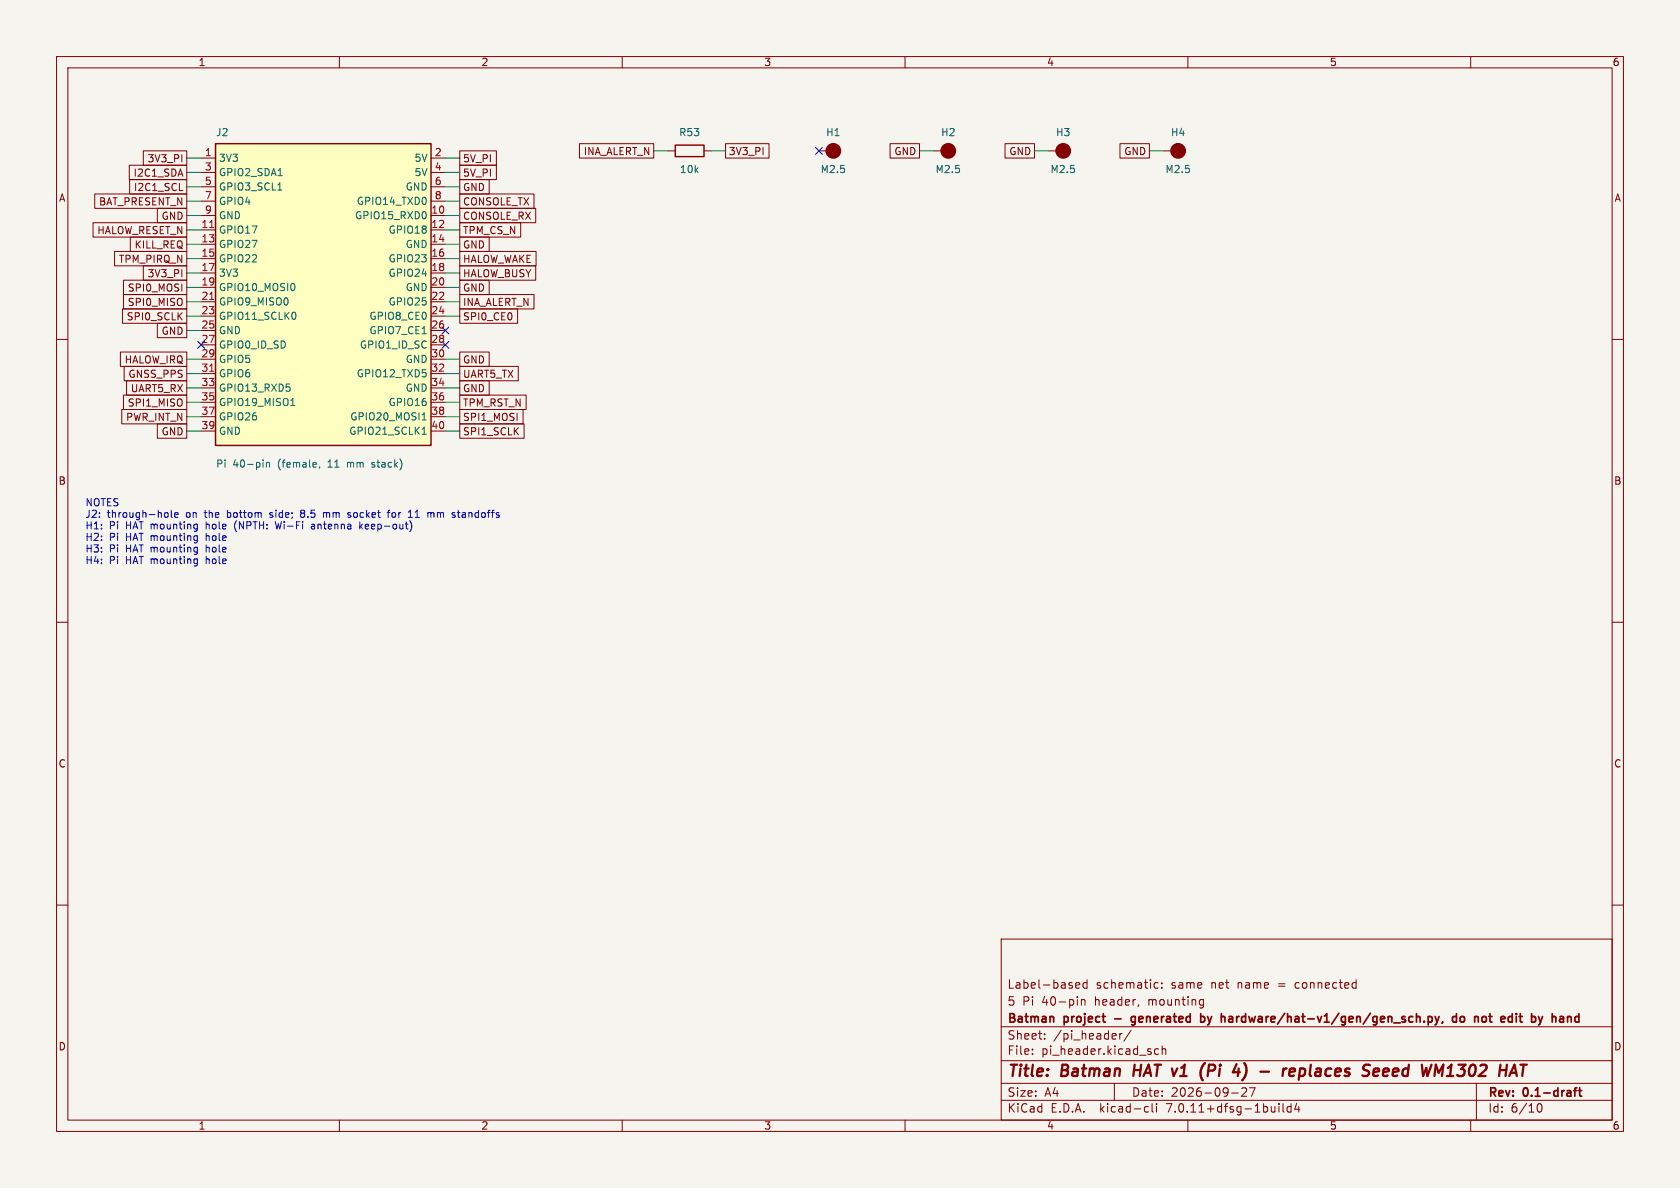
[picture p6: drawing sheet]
(kicad_sch (version 20230121) (generator eeschema)
 (paper "A4")
 (title_block (title "Batman HAT v1 (Pi 4) - replaces Seeed WM1302 HAT") (date "2026-09-27") (rev "0.1-draft") (company "Batman project - generated by hardware/hat-v1/gen/gen_sch.py, do not edit by hand") (comment 1 "5 Pi 40-pin header, mounting") (comment 2 "Label-based schematic: same net name = connected"))
 (lib_symbols
(symbol "batman:MH" (pin_numbers hide) (pin_names (offset 0) hide) (in_bom yes) (on_board yes)
(property "Reference" "H" (at 0 2.032 0) (effects (font (size 1.27 1.27))))
(property "Value" "MH" (at 0 -2.54 0) (effects (font (size 1.27 1.27))))
(property "Footprint" "" (at 0 0 0) (effects (font (size 1.27 1.27)) hide))
(property "Datasheet" "" (at 0 0 0) (effects (font (size 1.27 1.27)) hide))
(symbol "MH_0_1" (circle (center 0 0) (radius 1.27) (stroke (width 0.254) (type default)) (fill (type outline))))
(symbol "MH_1_1" (pin passive line (at -2.54 0 0) (length 1.27) (name "~" (effects (font (size 1.27 1.27)))) (number "1" (effects (font (size 1.27 1.27)))))))
(symbol "batman:PI_GPIO40" (pin_names (offset 0.508)) (in_bom yes) (on_board yes)
(property "Reference" "U" (at -19.05 27.94 0) (effects (font (size 1.27 1.27))))
(property "Value" "PI_GPIO40" (at -19.05 -27.94 0) (effects (font (size 1.27 1.27))))
(property "Footprint" "" (at 0 0 0) (effects (font (size 1.27 1.27)) hide))
(property "Datasheet" "" (at 0 0 0) (effects (font (size 1.27 1.27)) hide))
(symbol "PI_GPIO40_0_1" (rectangle (start -19.05 26.67) (end 19.05 -26.67) (stroke (width 0.254) (type default)) (fill (type background))))
(symbol "PI_GPIO40_1_1" (pin passive line (at -21.59 24.13 0) (length 2.54) (name "3V3" (effects (font (size 1.27 1.27)))) (number "1" (effects (font (size 1.27 1.27))))) (pin bidirectional line (at -21.59 21.59 0) (length 2.54) (name "GPIO2 SDA1" (effects (font (size 1.27 1.27)))) (number "3" (effects (font (size 1.27 1.27))))) (pin bidirectional line (at -21.59 19.05 0) (length 2.54) (name "GPIO3 SCL1" (effects (font (size 1.27 1.27)))) (number "5" (effects (font (size 1.27 1.27))))) (pin bidirectional line (at -21.59 16.51 0) (length 2.54) (name "GPIO4" (effects (font (size 1.27 1.27)))) (number "7" (effects (font (size 1.27 1.27))))) (pin power_in line (at -21.59 13.97 0) (length 2.54) (name "GND" (effects (font (size 1.27 1.27)))) (number "9" (effects (font (size 1.27 1.27))))) (pin bidirectional line (at -21.59 11.43 0) (length 2.54) (name "GPIO17" (effects (font (size 1.27 1.27)))) (number "11" (effects (font (size 1.27 1.27))))) (pin bidirectional line (at -21.59 8.89 0) (length 2.54) (name "GPIO27" (effects (font (size 1.27 1.27)))) (number "13" (effects (font (size 1.27 1.27))))) (pin bidirectional line (at -21.59 6.35 0) (length 2.54) (name "GPIO22" (effects (font (size 1.27 1.27)))) (number "15" (effects (font (size 1.27 1.27))))) (pin passive line (at -21.59 3.81 0) (length 2.54) (name "3V3" (effects (font (size 1.27 1.27)))) (number "17" (effects (font (size 1.27 1.27))))) (pin bidirectional line (at -21.59 1.27 0) (length 2.54) (name "GPIO10 MOSI0" (effects (font (size 1.27 1.27)))) (number "19" (effects (font (size 1.27 1.27))))) (pin bidirectional line (at -21.59 -1.27 0) (length 2.54) (name "GPIO9 MISO0" (effects (font (size 1.27 1.27)))) (number "21" (effects (font (size 1.27 1.27))))) (pin bidirectional line (at -21.59 -3.81 0) (length 2.54) (name "GPIO11 SCLK0" (effects (font (size 1.27 1.27)))) (number "23" (effects (font (size 1.27 1.27))))) (pin power_in line (at -21.59 -6.35 0) (length 2.54) (name "GND" (effects (font (size 1.27 1.27)))) (number "25" (effects (font (size 1.27 1.27))))) (pin bidirectional line (at -21.59 -8.89 0) (length 2.54) (name "GPIO0 ID_SD" (effects (font (size 1.27 1.27)))) (number "27" (effects (font (size 1.27 1.27))))) (pin bidirectional line (at -21.59 -11.43 0) (length 2.54) (name "GPIO5" (effects (font (size 1.27 1.27)))) (number "29" (effects (font (size 1.27 1.27))))) (pin bidirectional line (at -21.59 -13.97 0) (length 2.54) (name "GPIO6" (effects (font (size 1.27 1.27)))) (number "31" (effects (font (size 1.27 1.27))))) (pin bidirectional line (at -21.59 -16.51 0) (length 2.54) (name "GPIO13 RXD5" (effects (font (size 1.27 1.27)))) (number "33" (effects (font (size 1.27 1.27))))) (pin bidirectional line (at -21.59 -19.05 0) (length 2.54) (name "GPIO19 MISO1" (effects (font (size 1.27 1.27)))) (number "35" (effects (font (size 1.27 1.27))))) (pin bidirectional line (at -21.59 -21.59 0) (length 2.54) (name "GPIO26" (effects (font (size 1.27 1.27)))) (number "37" (effects (font (size 1.27 1.27))))) (pin power_in line (at -21.59 -24.13 0) (length 2.54) (name "GND" (effects (font (size 1.27 1.27)))) (number "39" (effects (font (size 1.27 1.27))))) (pin passive line (at 21.59 24.13 180) (length 2.54) (name "5V" (effects (font (size 1.27 1.27)))) (number "2" (effects (font (size 1.27 1.27))))) (pin passive line (at 21.59 21.59 180) (length 2.54) (name "5V" (effects (font (size 1.27 1.27)))) (number "4" (effects (font (size 1.27 1.27))))) (pin power_in line (at 21.59 19.05 180) (length 2.54) (name "GND" (effects (font (size 1.27 1.27)))) (number "6" (effects (font (size 1.27 1.27))))) (pin bidirectional line (at 21.59 16.51 180) (length 2.54) (name "GPIO14 TXD0" (effects (font (size 1.27 1.27)))) (number "8" (effects (font (size 1.27 1.27))))) (pin bidirectional line (at 21.59 13.97 180) (length 2.54) (name "GPIO15 RXD0" (effects (font (size 1.27 1.27)))) (number "10" (effects (font (size 1.27 1.27))))) (pin bidirectional line (at 21.59 11.43 180) (length 2.54) (name "GPIO18" (effects (font (size 1.27 1.27)))) (number "12" (effects (font (size 1.27 1.27))))) (pin power_in line (at 21.59 8.89 180) (length 2.54) (name "GND" (effects (font (size 1.27 1.27)))) (number "14" (effects (font (size 1.27 1.27))))) (pin bidirectional line (at 21.59 6.35 180) (length 2.54) (name "GPIO23" (effects (font (size 1.27 1.27)))) (number "16" (effects (font (size 1.27 1.27))))) (pin bidirectional line (at 21.59 3.81 180) (length 2.54) (name "GPIO24" (effects (font (size 1.27 1.27)))) (number "18" (effects (font (size 1.27 1.27))))) (pin power_in line (at 21.59 1.27 180) (length 2.54) (name "GND" (effects (font (size 1.27 1.27)))) (number "20" (effects (font (size 1.27 1.27))))) (pin bidirectional line (at 21.59 -1.27 180) (length 2.54) (name "GPIO25" (effects (font (size 1.27 1.27)))) (number "22" (effects (font (size 1.27 1.27))))) (pin bidirectional line (at 21.59 -3.81 180) (length 2.54) (name "GPIO8 CE0" (effects (font (size 1.27 1.27)))) (number "24" (effects (font (size 1.27 1.27))))) (pin bidirectional line (at 21.59 -6.35 180) (length 2.54) (name "GPIO7 CE1" (effects (font (size 1.27 1.27)))) (number "26" (effects (font (size 1.27 1.27))))) (pin bidirectional line (at 21.59 -8.89 180) (length 2.54) (name "GPIO1 ID_SC" (effects (font (size 1.27 1.27)))) (number "28" (effects (font (size 1.27 1.27))))) (pin power_in line (at 21.59 -11.43 180) (length 2.54) (name "GND" (effects (font (size 1.27 1.27)))) (number "30" (effects (font (size 1.27 1.27))))) (pin bidirectional line (at 21.59 -13.97 180) (length 2.54) (name "GPIO12 TXD5" (effects (font (size 1.27 1.27)))) (number "32" (effects (font (size 1.27 1.27))))) (pin power_in line (at 21.59 -16.51 180) (length 2.54) (name "GND" (effects (font (size 1.27 1.27)))) (number "34" (effects (font (size 1.27 1.27))))) (pin bidirectional line (at 21.59 -19.05 180) (length 2.54) (name "GPIO16" (effects (font (size 1.27 1.27)))) (number "36" (effects (font (size 1.27 1.27))))) (pin bidirectional line (at 21.59 -21.59 180) (length 2.54) (name "GPIO20 MOSI1" (effects (font (size 1.27 1.27)))) (number "38" (effects (font (size 1.27 1.27))))) (pin bidirectional line (at 21.59 -24.13 180) (length 2.54) (name "GPIO21 SCLK1" (effects (font (size 1.27 1.27)))) (number "40" (effects (font (size 1.27 1.27)))))))
(symbol "batman:R" (pin_numbers hide) (pin_names (offset 0) hide) (in_bom yes) (on_board yes)
(property "Reference" "R" (at 0 2.54 0) (effects (font (size 1.27 1.27))))
(property "Value" "R" (at 0 -2.54 0) (effects (font (size 1.27 1.27))))
(property "Footprint" "" (at 0 0 0) (effects (font (size 1.27 1.27)) hide))
(property "Datasheet" "" (at 0 0 0) (effects (font (size 1.27 1.27)) hide))
(symbol "R_0_1" (rectangle (start -2.54 1.016) (end 2.54 -1.016) (stroke (width 0.254) (type default)) (fill (type none))))
(symbol "R_1_1" (pin passive line (at -3.81 0 0) (length 1.27) (name "~" (effects (font (size 1.27 1.27)))) (number "1" (effects (font (size 1.27 1.27))))) (pin passive line (at 3.81 0 180) (length 1.27) (name "~" (effects (font (size 1.27 1.27)))) (number "2" (effects (font (size 1.27 1.27))))))))
 (symbol (lib_id "batman:PI_GPIO40") (at 57.15 52.07 0) (unit 1) (in_bom yes) (on_board yes) (dnp no)
  (property "Reference" "J2" (at 38.1 24.13 0) (effects (font (size 1.27 1.27)) (justify left bottom)))
  (property "Value" "Pi 40-pin (female, 11 mm stack)" (at 38.1 81.28 0) (effects (font (size 1.27 1.27)) (justify left top)))
  (property "Footprint" "Connector_PinSocket_2.54mm:PinSocket_2x20_P2.54mm_Vertical" (at 57.15 52.07 0) (effects (font (size 1.27 1.27)) hide))
  (property "Datasheet" "" (at 57.15 52.07 0) (effects (font (size 1.27 1.27)) hide))
  (property "MPN" "" (at 57.15 52.07 0) (effects (font (size 1.27 1.27)) hide))
  (property "Manufacturer" "" (at 57.15 52.07 0) (effects (font (size 1.27 1.27)) hide))
  (property "Tier" "C" (at 57.15 52.07 0) (effects (font (size 1.27 1.27)) hide))
  (property "LCSC" "" (at 57.15 52.07 0) (effects (font (size 1.27 1.27)) hide))
  (property "Note" "through-hole on the bottom side; 8.5 mm socket for 11 mm standoffs" (at 57.15 52.07 0) (effects (font (size 1.27 1.27)) hide)) (pin "1") (pin "3") (pin "5") (pin "7") (pin "9") (pin "11") (pin "13") (pin "15") (pin "17") (pin "19") (pin "21") (pin "23") (pin "25") (pin "27") (pin "29") (pin "31") (pin "33") (pin "35") (pin "37") (pin "39") (pin "2") (pin "4") (pin "6") (pin "8") (pin "10") (pin "12") (pin "14") (pin "16") (pin "18") (pin "20") (pin "22") (pin "24") (pin "26") (pin "28") (pin "30") (pin "32") (pin "34") (pin "36") (pin "38") (pin "40"))
 (wire (pts (xy 35.56 27.94) (xy 33.02 27.94)) (stroke (width 0) (type default)))
 (global_label "3V3_PI" (shape passive) (at 33.02 27.94 180) (fields_autoplaced) (effects (font (size 1.27 1.27)) (justify right))
  (property "Intersheetrefs" "${INTERSHEET_REFS}" (at 33.02 27.94 0) (effects (font (size 1.27 1.27)) hide)))
 (wire (pts (xy 35.56 30.48) (xy 33.02 30.48)) (stroke (width 0) (type default)))
 (global_label "I2C1_SDA" (shape passive) (at 33.02 30.48 180) (fields_autoplaced) (effects (font (size 1.27 1.27)) (justify right))
  (property "Intersheetrefs" "${INTERSHEET_REFS}" (at 33.02 30.48 0) (effects (font (size 1.27 1.27)) hide)))
 (wire (pts (xy 35.56 33.02) (xy 33.02 33.02)) (stroke (width 0) (type default)))
 (global_label "I2C1_SCL" (shape passive) (at 33.02 33.02 180) (fields_autoplaced) (effects (font (size 1.27 1.27)) (justify right))
  (property "Intersheetrefs" "${INTERSHEET_REFS}" (at 33.02 33.02 0) (effects (font (size 1.27 1.27)) hide)))
 (wire (pts (xy 35.56 35.56) (xy 33.02 35.56)) (stroke (width 0) (type default)))
 (global_label "BAT_PRESENT_N" (shape passive) (at 33.02 35.56 180) (fields_autoplaced) (effects (font (size 1.27 1.27)) (justify right))
  (property "Intersheetrefs" "${INTERSHEET_REFS}" (at 33.02 35.56 0) (effects (font (size 1.27 1.27)) hide)))
 (wire (pts (xy 35.56 38.1) (xy 33.02 38.1)) (stroke (width 0) (type default)))
 (global_label "GND" (shape passive) (at 33.02 38.1 180) (fields_autoplaced) (effects (font (size 1.27 1.27)) (justify right))
  (property "Intersheetrefs" "${INTERSHEET_REFS}" (at 33.02 38.1 0) (effects (font (size 1.27 1.27)) hide)))
 (wire (pts (xy 35.56 40.64) (xy 33.02 40.64)) (stroke (width 0) (type default)))
 (global_label "HALOW_RESET_N" (shape passive) (at 33.02 40.64 180) (fields_autoplaced) (effects (font (size 1.27 1.27)) (justify right))
  (property "Intersheetrefs" "${INTERSHEET_REFS}" (at 33.02 40.64 0) (effects (font (size 1.27 1.27)) hide)))
 (wire (pts (xy 35.56 43.18) (xy 33.02 43.18)) (stroke (width 0) (type default)))
 (global_label "KILL_REQ" (shape passive) (at 33.02 43.18 180) (fields_autoplaced) (effects (font (size 1.27 1.27)) (justify right))
  (property "Intersheetrefs" "${INTERSHEET_REFS}" (at 33.02 43.18 0) (effects (font (size 1.27 1.27)) hide)))
 (wire (pts (xy 35.56 45.72) (xy 33.02 45.72)) (stroke (width 0) (type default)))
 (global_label "TPM_PIRQ_N" (shape passive) (at 33.02 45.72 180) (fields_autoplaced) (effects (font (size 1.27 1.27)) (justify right))
  (property "Intersheetrefs" "${INTERSHEET_REFS}" (at 33.02 45.72 0) (effects (font (size 1.27 1.27)) hide)))
 (wire (pts (xy 35.56 48.26) (xy 33.02 48.26)) (stroke (width 0) (type default)))
 (global_label "3V3_PI" (shape passive) (at 33.02 48.26 180) (fields_autoplaced) (effects (font (size 1.27 1.27)) (justify right))
  (property "Intersheetrefs" "${INTERSHEET_REFS}" (at 33.02 48.26 0) (effects (font (size 1.27 1.27)) hide)))
 (wire (pts (xy 35.56 50.8) (xy 33.02 50.8)) (stroke (width 0) (type default)))
 (global_label "SPI0_MOSI" (shape passive) (at 33.02 50.8 180) (fields_autoplaced) (effects (font (size 1.27 1.27)) (justify right))
  (property "Intersheetrefs" "${INTERSHEET_REFS}" (at 33.02 50.8 0) (effects (font (size 1.27 1.27)) hide)))
 (wire (pts (xy 35.56 53.34) (xy 33.02 53.34)) (stroke (width 0) (type default)))
 (global_label "SPI0_MISO" (shape passive) (at 33.02 53.34 180) (fields_autoplaced) (effects (font (size 1.27 1.27)) (justify right))
  (property "Intersheetrefs" "${INTERSHEET_REFS}" (at 33.02 53.34 0) (effects (font (size 1.27 1.27)) hide)))
 (wire (pts (xy 35.56 55.88) (xy 33.02 55.88)) (stroke (width 0) (type default)))
 (global_label "SPI0_SCLK" (shape passive) (at 33.02 55.88 180) (fields_autoplaced) (effects (font (size 1.27 1.27)) (justify right))
  (property "Intersheetrefs" "${INTERSHEET_REFS}" (at 33.02 55.88 0) (effects (font (size 1.27 1.27)) hide)))
 (wire (pts (xy 35.56 58.42) (xy 33.02 58.42)) (stroke (width 0) (type default)))
 (global_label "GND" (shape passive) (at 33.02 58.42 180) (fields_autoplaced) (effects (font (size 1.27 1.27)) (justify right))
  (property "Intersheetrefs" "${INTERSHEET_REFS}" (at 33.02 58.42 0) (effects (font (size 1.27 1.27)) hide)))
 (no_connect (at 35.56 60.96))
 (wire (pts (xy 35.56 63.5) (xy 33.02 63.5)) (stroke (width 0) (type default)))
 (global_label "HALOW_IRQ" (shape passive) (at 33.02 63.5 180) (fields_autoplaced) (effects (font (size 1.27 1.27)) (justify right))
  (property "Intersheetrefs" "${INTERSHEET_REFS}" (at 33.02 63.5 0) (effects (font (size 1.27 1.27)) hide)))
 (wire (pts (xy 35.56 66.04) (xy 33.02 66.04)) (stroke (width 0) (type default)))
 (global_label "GNSS_PPS" (shape passive) (at 33.02 66.04 180) (fields_autoplaced) (effects (font (size 1.27 1.27)) (justify right))
  (property "Intersheetrefs" "${INTERSHEET_REFS}" (at 33.02 66.04 0) (effects (font (size 1.27 1.27)) hide)))
 (wire (pts (xy 35.56 68.58) (xy 33.02 68.58)) (stroke (width 0) (type default)))
 (global_label "UART5_RX" (shape passive) (at 33.02 68.58 180) (fields_autoplaced) (effects (font (size 1.27 1.27)) (justify right))
  (property "Intersheetrefs" "${INTERSHEET_REFS}" (at 33.02 68.58 0) (effects (font (size 1.27 1.27)) hide)))
 (wire (pts (xy 35.56 71.12) (xy 33.02 71.12)) (stroke (width 0) (type default)))
 (global_label "SPI1_MISO" (shape passive) (at 33.02 71.12 180) (fields_autoplaced) (effects (font (size 1.27 1.27)) (justify right))
  (property "Intersheetrefs" "${INTERSHEET_REFS}" (at 33.02 71.12 0) (effects (font (size 1.27 1.27)) hide)))
 (wire (pts (xy 35.56 73.66) (xy 33.02 73.66)) (stroke (width 0) (type default)))
 (global_label "PWR_INT_N" (shape passive) (at 33.02 73.66 180) (fields_autoplaced) (effects (font (size 1.27 1.27)) (justify right))
  (property "Intersheetrefs" "${INTERSHEET_REFS}" (at 33.02 73.66 0) (effects (font (size 1.27 1.27)) hide)))
 (wire (pts (xy 35.56 76.2) (xy 33.02 76.2)) (stroke (width 0) (type default)))
 (global_label "GND" (shape passive) (at 33.02 76.2 180) (fields_autoplaced) (effects (font (size 1.27 1.27)) (justify right))
  (property "Intersheetrefs" "${INTERSHEET_REFS}" (at 33.02 76.2 0) (effects (font (size 1.27 1.27)) hide)))
 (wire (pts (xy 78.74 27.94) (xy 81.28 27.94)) (stroke (width 0) (type default)))
 (global_label "5V_PI" (shape passive) (at 81.28 27.94 0) (fields_autoplaced) (effects (font (size 1.27 1.27)) (justify left))
  (property "Intersheetrefs" "${INTERSHEET_REFS}" (at 81.28 27.94 0) (effects (font (size 1.27 1.27)) hide)))
 (wire (pts (xy 78.74 30.48) (xy 81.28 30.48)) (stroke (width 0) (type default)))
 (global_label "5V_PI" (shape passive) (at 81.28 30.48 0) (fields_autoplaced) (effects (font (size 1.27 1.27)) (justify left))
  (property "Intersheetrefs" "${INTERSHEET_REFS}" (at 81.28 30.48 0) (effects (font (size 1.27 1.27)) hide)))
 (wire (pts (xy 78.74 33.02) (xy 81.28 33.02)) (stroke (width 0) (type default)))
 (global_label "GND" (shape passive) (at 81.28 33.02 0) (fields_autoplaced) (effects (font (size 1.27 1.27)) (justify left))
  (property "Intersheetrefs" "${INTERSHEET_REFS}" (at 81.28 33.02 0) (effects (font (size 1.27 1.27)) hide)))
 (wire (pts (xy 78.74 35.56) (xy 81.28 35.56)) (stroke (width 0) (type default)))
 (global_label "CONSOLE_TX" (shape passive) (at 81.28 35.56 0) (fields_autoplaced) (effects (font (size 1.27 1.27)) (justify left))
  (property "Intersheetrefs" "${INTERSHEET_REFS}" (at 81.28 35.56 0) (effects (font (size 1.27 1.27)) hide)))
 (wire (pts (xy 78.74 38.1) (xy 81.28 38.1)) (stroke (width 0) (type default)))
 (global_label "CONSOLE_RX" (shape passive) (at 81.28 38.1 0) (fields_autoplaced) (effects (font (size 1.27 1.27)) (justify left))
  (property "Intersheetrefs" "${INTERSHEET_REFS}" (at 81.28 38.1 0) (effects (font (size 1.27 1.27)) hide)))
 (wire (pts (xy 78.74 40.64) (xy 81.28 40.64)) (stroke (width 0) (type default)))
 (global_label "TPM_CS_N" (shape passive) (at 81.28 40.64 0) (fields_autoplaced) (effects (font (size 1.27 1.27)) (justify left))
  (property "Intersheetrefs" "${INTERSHEET_REFS}" (at 81.28 40.64 0) (effects (font (size 1.27 1.27)) hide)))
 (wire (pts (xy 78.74 43.18) (xy 81.28 43.18)) (stroke (width 0) (type default)))
 (global_label "GND" (shape passive) (at 81.28 43.18 0) (fields_autoplaced) (effects (font (size 1.27 1.27)) (justify left))
  (property "Intersheetrefs" "${INTERSHEET_REFS}" (at 81.28 43.18 0) (effects (font (size 1.27 1.27)) hide)))
 (wire (pts (xy 78.74 45.72) (xy 81.28 45.72)) (stroke (width 0) (type default)))
 (global_label "HALOW_WAKE" (shape passive) (at 81.28 45.72 0) (fields_autoplaced) (effects (font (size 1.27 1.27)) (justify left))
  (property "Intersheetrefs" "${INTERSHEET_REFS}" (at 81.28 45.72 0) (effects (font (size 1.27 1.27)) hide)))
 (wire (pts (xy 78.74 48.26) (xy 81.28 48.26)) (stroke (width 0) (type default)))
 (global_label "HALOW_BUSY" (shape passive) (at 81.28 48.26 0) (fields_autoplaced) (effects (font (size 1.27 1.27)) (justify left))
  (property "Intersheetrefs" "${INTERSHEET_REFS}" (at 81.28 48.26 0) (effects (font (size 1.27 1.27)) hide)))
 (wire (pts (xy 78.74 50.8) (xy 81.28 50.8)) (stroke (width 0) (type default)))
 (global_label "GND" (shape passive) (at 81.28 50.8 0) (fields_autoplaced) (effects (font (size 1.27 1.27)) (justify left))
  (property "Intersheetrefs" "${INTERSHEET_REFS}" (at 81.28 50.8 0) (effects (font (size 1.27 1.27)) hide)))
 (wire (pts (xy 78.74 53.34) (xy 81.28 53.34)) (stroke (width 0) (type default)))
 (global_label "INA_ALERT_N" (shape passive) (at 81.28 53.34 0) (fields_autoplaced) (effects (font (size 1.27 1.27)) (justify left))
  (property "Intersheetrefs" "${INTERSHEET_REFS}" (at 81.28 53.34 0) (effects (font (size 1.27 1.27)) hide)))
 (wire (pts (xy 78.74 55.88) (xy 81.28 55.88)) (stroke (width 0) (type default)))
 (global_label "SPI0_CE0" (shape passive) (at 81.28 55.88 0) (fields_autoplaced) (effects (font (size 1.27 1.27)) (justify left))
  (property "Intersheetrefs" "${INTERSHEET_REFS}" (at 81.28 55.88 0) (effects (font (size 1.27 1.27)) hide)))
 (no_connect (at 78.74 58.42))
 (no_connect (at 78.74 60.96))
 (wire (pts (xy 78.74 63.5) (xy 81.28 63.5)) (stroke (width 0) (type default)))
 (global_label "GND" (shape passive) (at 81.28 63.5 0) (fields_autoplaced) (effects (font (size 1.27 1.27)) (justify left))
  (property "Intersheetrefs" "${INTERSHEET_REFS}" (at 81.28 63.5 0) (effects (font (size 1.27 1.27)) hide)))
 (wire (pts (xy 78.74 66.04) (xy 81.28 66.04)) (stroke (width 0) (type default)))
 (global_label "UART5_TX" (shape passive) (at 81.28 66.04 0) (fields_autoplaced) (effects (font (size 1.27 1.27)) (justify left))
  (property "Intersheetrefs" "${INTERSHEET_REFS}" (at 81.28 66.04 0) (effects (font (size 1.27 1.27)) hide)))
 (wire (pts (xy 78.74 68.58) (xy 81.28 68.58)) (stroke (width 0) (type default)))
 (global_label "GND" (shape passive) (at 81.28 68.58 0) (fields_autoplaced) (effects (font (size 1.27 1.27)) (justify left))
  (property "Intersheetrefs" "${INTERSHEET_REFS}" (at 81.28 68.58 0) (effects (font (size 1.27 1.27)) hide)))
 (wire (pts (xy 78.74 71.12) (xy 81.28 71.12)) (stroke (width 0) (type default)))
 (global_label "TPM_RST_N" (shape passive) (at 81.28 71.12 0) (fields_autoplaced) (effects (font (size 1.27 1.27)) (justify left))
  (property "Intersheetrefs" "${INTERSHEET_REFS}" (at 81.28 71.12 0) (effects (font (size 1.27 1.27)) hide)))
 (wire (pts (xy 78.74 73.66) (xy 81.28 73.66)) (stroke (width 0) (type default)))
 (global_label "SPI1_MOSI" (shape passive) (at 81.28 73.66 0) (fields_autoplaced) (effects (font (size 1.27 1.27)) (justify left))
  (property "Intersheetrefs" "${INTERSHEET_REFS}" (at 81.28 73.66 0) (effects (font (size 1.27 1.27)) hide)))
 (wire (pts (xy 78.74 76.2) (xy 81.28 76.2)) (stroke (width 0) (type default)))
 (global_label "SPI1_SCLK" (shape passive) (at 81.28 76.2 0) (fields_autoplaced) (effects (font (size 1.27 1.27)) (justify left))
  (property "Intersheetrefs" "${INTERSHEET_REFS}" (at 81.28 76.2 0) (effects (font (size 1.27 1.27)) hide)))
 (symbol (lib_id "batman:R") (at 121.92 26.67 0) (unit 1) (in_bom yes) (on_board yes) (dnp no)
  (property "Reference" "R53" (at 121.92 24.13 0) (effects (font (size 1.27 1.27)) (justify bottom)))
  (property "Value" "10k" (at 121.92 29.21 0) (effects (font (size 1.27 1.27)) (justify top)))
  (property "Footprint" "Resistor_SMD:R_0402_1005Metric" (at 121.92 26.67 0) (effects (font (size 1.27 1.27)) hide))
  (property "Datasheet" "" (at 121.92 26.67 0) (effects (font (size 1.27 1.27)) hide))
  (property "MPN" "" (at 121.92 26.67 0) (effects (font (size 1.27 1.27)) hide))
  (property "Manufacturer" "" (at 121.92 26.67 0) (effects (font (size 1.27 1.27)) hide))
  (property "Tier" "C" (at 121.92 26.67 0) (effects (font (size 1.27 1.27)) hide))
  (property "LCSC" "" (at 121.92 26.67 0) (effects (font (size 1.27 1.27)) hide))
  (property "Note" "" (at 121.92 26.67 0) (effects (font (size 1.27 1.27)) hide)) (pin "1") (pin "2"))
 (wire (pts (xy 118.11 26.67) (xy 115.57 26.67)) (stroke (width 0) (type default)))
 (global_label "INA_ALERT_N" (shape passive) (at 115.57 26.67 180) (fields_autoplaced) (effects (font (size 1.27 1.27)) (justify right))
  (property "Intersheetrefs" "${INTERSHEET_REFS}" (at 115.57 26.67 0) (effects (font (size 1.27 1.27)) hide)))
 (wire (pts (xy 125.73 26.67) (xy 128.27 26.67)) (stroke (width 0) (type default)))
 (global_label "3V3_PI" (shape passive) (at 128.27 26.67 0) (fields_autoplaced) (effects (font (size 1.27 1.27)) (justify left))
  (property "Intersheetrefs" "${INTERSHEET_REFS}" (at 128.27 26.67 0) (effects (font (size 1.27 1.27)) hide)))
 (symbol (lib_id "batman:MH") (at 147.32 26.67 0) (unit 1) (in_bom no) (on_board yes) (dnp no)
  (property "Reference" "H1" (at 147.32 24.13 0) (effects (font (size 1.27 1.27)) (justify bottom)))
  (property "Value" "M2.5" (at 147.32 29.21 0) (effects (font (size 1.27 1.27)) (justify top)))
  (property "Footprint" "MountingHole:MountingHole_2.7mm_M2.5" (at 147.32 26.67 0) (effects (font (size 1.27 1.27)) hide))
  (property "Datasheet" "" (at 147.32 26.67 0) (effects (font (size 1.27 1.27)) hide))
  (property "MPN" "" (at 147.32 26.67 0) (effects (font (size 1.27 1.27)) hide))
  (property "Manufacturer" "" (at 147.32 26.67 0) (effects (font (size 1.27 1.27)) hide))
  (property "Tier" "C" (at 147.32 26.67 0) (effects (font (size 1.27 1.27)) hide))
  (property "LCSC" "" (at 147.32 26.67 0) (effects (font (size 1.27 1.27)) hide))
  (property "Note" "Pi HAT mounting hole (NPTH: Wi-Fi antenna keep-out)" (at 147.32 26.67 0) (effects (font (size 1.27 1.27)) hide)) (pin "1"))
 (no_connect (at 144.78 26.67))
 (symbol (lib_id "batman:MH") (at 167.64 26.67 0) (unit 1) (in_bom no) (on_board yes) (dnp no)
  (property "Reference" "H2" (at 167.64 24.13 0) (effects (font (size 1.27 1.27)) (justify bottom)))
  (property "Value" "M2.5" (at 167.64 29.21 0) (effects (font (size 1.27 1.27)) (justify top)))
  (property "Footprint" "MountingHole:MountingHole_2.7mm_M2.5_Pad_Via" (at 167.64 26.67 0) (effects (font (size 1.27 1.27)) hide))
  (property "Datasheet" "" (at 167.64 26.67 0) (effects (font (size 1.27 1.27)) hide))
  (property "MPN" "" (at 167.64 26.67 0) (effects (font (size 1.27 1.27)) hide))
  (property "Manufacturer" "" (at 167.64 26.67 0) (effects (font (size 1.27 1.27)) hide))
  (property "Tier" "C" (at 167.64 26.67 0) (effects (font (size 1.27 1.27)) hide))
  (property "LCSC" "" (at 167.64 26.67 0) (effects (font (size 1.27 1.27)) hide))
  (property "Note" "Pi HAT mounting hole" (at 167.64 26.67 0) (effects (font (size 1.27 1.27)) hide)) (pin "1"))
 (wire (pts (xy 165.1 26.67) (xy 162.56 26.67)) (stroke (width 0) (type default)))
 (global_label "GND" (shape passive) (at 162.56 26.67 180) (fields_autoplaced) (effects (font (size 1.27 1.27)) (justify right))
  (property "Intersheetrefs" "${INTERSHEET_REFS}" (at 162.56 26.67 0) (effects (font (size 1.27 1.27)) hide)))
 (symbol (lib_id "batman:MH") (at 187.96 26.67 0) (unit 1) (in_bom no) (on_board yes) (dnp no)
  (property "Reference" "H3" (at 187.96 24.13 0) (effects (font (size 1.27 1.27)) (justify bottom)))
  (property "Value" "M2.5" (at 187.96 29.21 0) (effects (font (size 1.27 1.27)) (justify top)))
  (property "Footprint" "MountingHole:MountingHole_2.7mm_M2.5_Pad_Via" (at 187.96 26.67 0) (effects (font (size 1.27 1.27)) hide))
  (property "Datasheet" "" (at 187.96 26.67 0) (effects (font (size 1.27 1.27)) hide))
  (property "MPN" "" (at 187.96 26.67 0) (effects (font (size 1.27 1.27)) hide))
  (property "Manufacturer" "" (at 187.96 26.67 0) (effects (font (size 1.27 1.27)) hide))
  (property "Tier" "C" (at 187.96 26.67 0) (effects (font (size 1.27 1.27)) hide))
  (property "LCSC" "" (at 187.96 26.67 0) (effects (font (size 1.27 1.27)) hide))
  (property "Note" "Pi HAT mounting hole" (at 187.96 26.67 0) (effects (font (size 1.27 1.27)) hide)) (pin "1"))
 (wire (pts (xy 185.42 26.67) (xy 182.88 26.67)) (stroke (width 0) (type default)))
 (global_label "GND" (shape passive) (at 182.88 26.67 180) (fields_autoplaced) (effects (font (size 1.27 1.27)) (justify right))
  (property "Intersheetrefs" "${INTERSHEET_REFS}" (at 182.88 26.67 0) (effects (font (size 1.27 1.27)) hide)))
 (symbol (lib_id "batman:MH") (at 208.28 26.67 0) (unit 1) (in_bom no) (on_board yes) (dnp no)
  (property "Reference" "H4" (at 208.28 24.13 0) (effects (font (size 1.27 1.27)) (justify bottom)))
  (property "Value" "M2.5" (at 208.28 29.21 0) (effects (font (size 1.27 1.27)) (justify top)))
  (property "Footprint" "MountingHole:MountingHole_2.7mm_M2.5_Pad_Via" (at 208.28 26.67 0) (effects (font (size 1.27 1.27)) hide))
  (property "Datasheet" "" (at 208.28 26.67 0) (effects (font (size 1.27 1.27)) hide))
  (property "MPN" "" (at 208.28 26.67 0) (effects (font (size 1.27 1.27)) hide))
  (property "Manufacturer" "" (at 208.28 26.67 0) (effects (font (size 1.27 1.27)) hide))
  (property "Tier" "C" (at 208.28 26.67 0) (effects (font (size 1.27 1.27)) hide))
  (property "LCSC" "" (at 208.28 26.67 0) (effects (font (size 1.27 1.27)) hide))
  (property "Note" "Pi HAT mounting hole" (at 208.28 26.67 0) (effects (font (size 1.27 1.27)) hide)) (pin "1"))
 (wire (pts (xy 205.74 26.67) (xy 203.2 26.67)) (stroke (width 0) (type default)))
 (global_label "GND" (shape passive) (at 203.2 26.67 180) (fields_autoplaced) (effects (font (size 1.27 1.27)) (justify right))
  (property "Intersheetrefs" "${INTERSHEET_REFS}" (at 203.2 26.67 0) (effects (font (size 1.27 1.27)) hide)))
 (text "NOTES\nJ2: through-hole on the bottom side; 8.5 mm socket for 11 mm standoffs\nH1: Pi HAT mounting hole (NPTH: Wi-Fi antenna keep-out)\nH2: Pi HAT mounting hole\nH3: Pi HAT mounting hole\nH4: Pi HAT mounting hole" (at 15 88.34 0) (effects (font (size 1.27 1.27)) (justify left top))))
